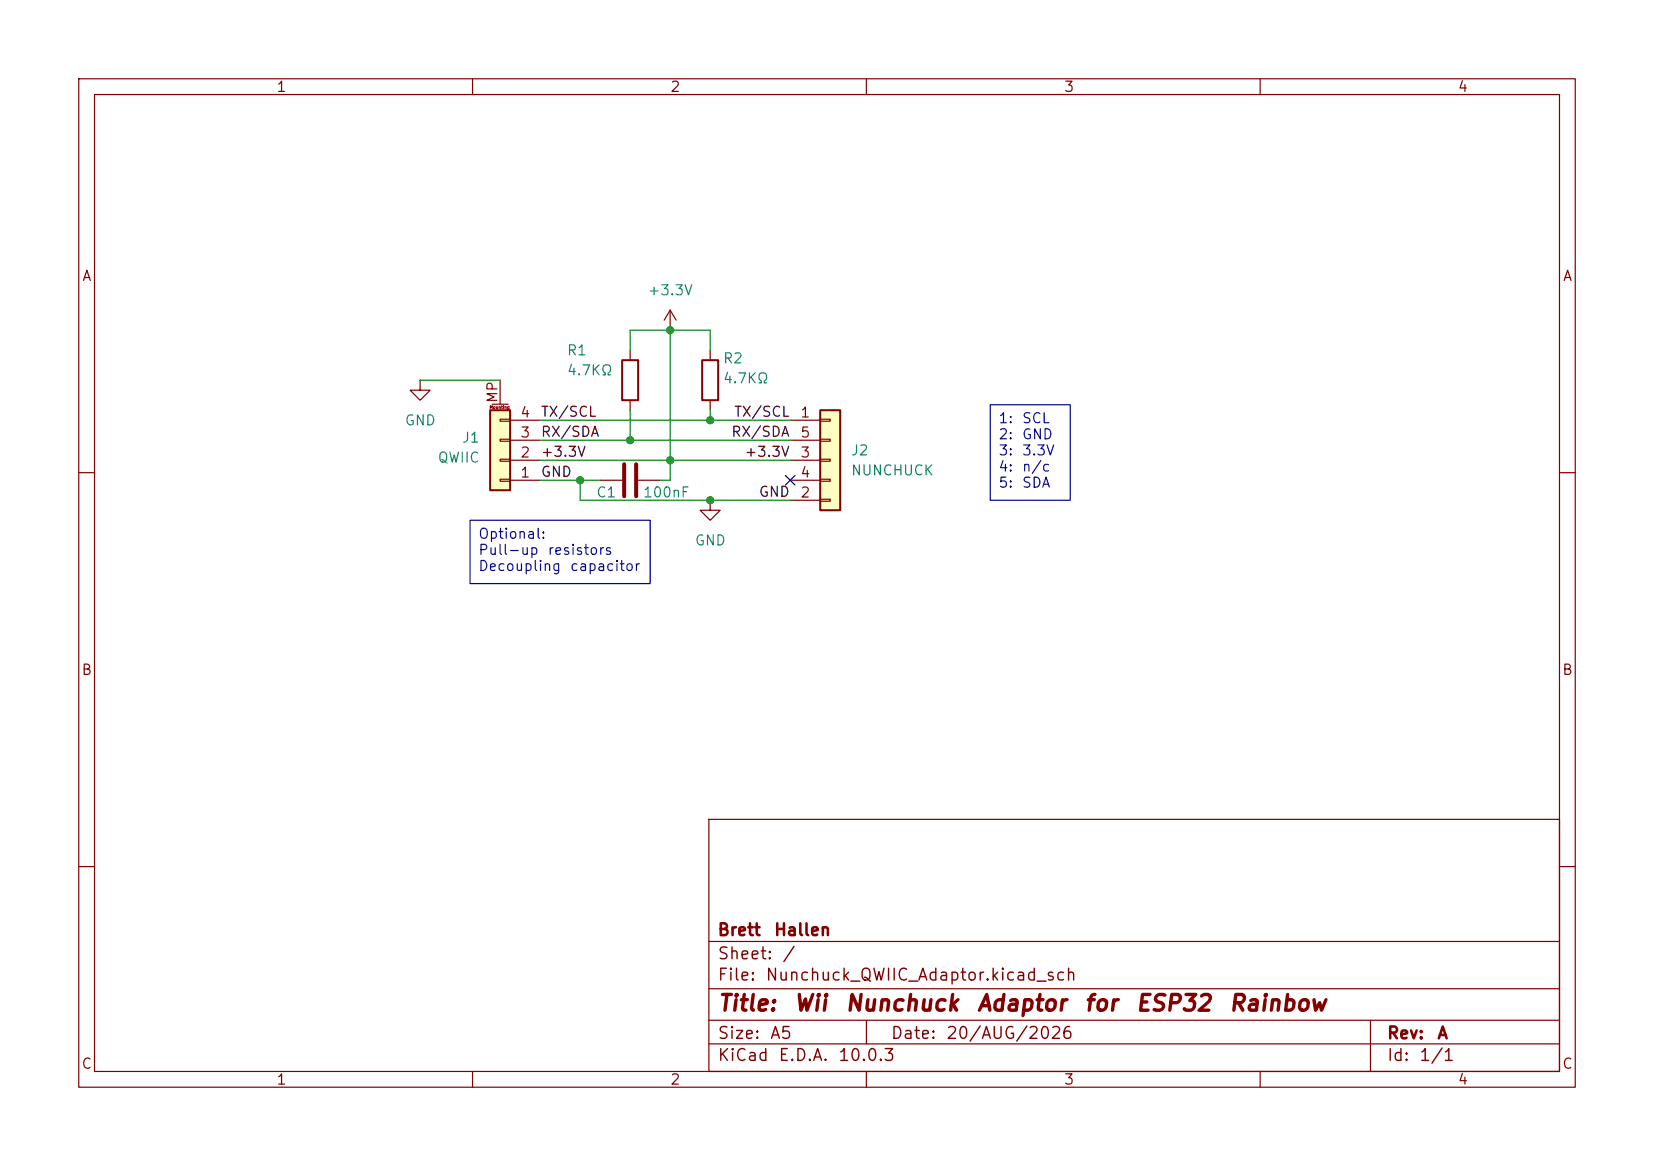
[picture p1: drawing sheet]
(kicad_sch
 (version 20260306)
 (generator "eeschema")
 (generator_version "10.0")
 (paper "A5")
 (title_block
  (title "Wii Nunchuck Adaptor for ESP32 Rainbow")
  (date "20/AUG/2026")
  (rev "A")
  (company "Brett Hallen"))
 (lib_symbols
  (symbol "Connector_Generic:Conn_01x05"
   (pin_names
    (offset 1.016) (hide yes)) (exclude_from_sim no) (in_bom yes) (on_board yes)
   (in_pos_files yes)
   (duplicate_pin_numbers_are_jumpers no)
   (property "Reference" "J2" (at 2.54 1.2701 0) (show_name no) (do_not_autoplace no) (effects (font (size 1.27 1.27)) (justify left)))
   (property "Value" "NUNCHUCK" (at 2.54 -1.2699 0) (show_name no) (do_not_autoplace no) (effects (font (size 1.27 1.27)) (justify left)))
   (property "Footprint" "Clueless_Engineer:Wii_Nunchuck_Edge_Connector" (at 0 0 0) (show_name no) (do_not_autoplace no) (hide yes) (effects (font (size 1.27 1.27))))
   (property "Datasheet" "" (at 0 0 0) (show_name no) (do_not_autoplace no) (hide yes) (effects (font (size 1.27 1.27))))
   (property "Description" "Generic connector, single row, 01x05, script generated (kicad-library-utils/schlib/autogen/connector/)" (at 0 0 0) (show_name no) (do_not_autoplace no) (hide yes) (effects (font (size 1.27 1.27))))
   (symbol "Conn_01x05_1_1"
    (rectangle (start -1.27 6.35) (end 1.27 -6.35) (stroke (width 0.254) (type default)) (fill (type background)))
    (rectangle (start -1.27 5.207) (end 0 4.953) (stroke (width 0.1524) (type default)) (fill (type none)))
    (rectangle (start -1.27 2.667) (end 0 2.413) (stroke (width 0.1524) (type default)) (fill (type none)))
    (rectangle (start -1.27 0.127) (end 0 -0.127) (stroke (width 0.1524) (type default)) (fill (type none)))
    (rectangle (start -1.27 -2.413) (end 0 -2.667) (stroke (width 0.1524) (type default)) (fill (type none)))
    (rectangle (start -1.27 -4.953) (end 0 -5.207) (stroke (width 0.1524) (type default)) (fill (type none)))
    (pin passive line (at -5.08 5.08 0) (length 3.81) (name "Pin_1" (effects (font (size 1.27 1.27)))) (number "1" (effects (font (size 1.27 1.27)))))
    (pin passive line (at -5.08 -5.08 0) (length 3.81) (name "Pin_2" (effects (font (size 1.27 1.27)))) (number "2" (effects (font (size 1.27 1.27)))))
    (pin passive line (at -5.08 0 0) (length 3.81) (name "Pin_3" (effects (font (size 1.27 1.27)))) (number "3" (effects (font (size 1.27 1.27)))))
    (pin passive line (at -5.08 -2.54 0) (length 3.81) (name "Pin_4" (effects (font (size 1.27 1.27)))) (number "4" (effects (font (size 1.27 1.27)))))
    (pin passive line (at -5.08 2.54 0) (length 3.81) (name "Pin_5" (effects (font (size 1.27 1.27)))) (number "5" (effects (font (size 1.27 1.27))))))
   (embedded_fonts no))
  (symbol "Connector_Generic_MountingPin:Conn_01x04_MountingPin"
   (pin_names
    (offset 1.016) (hide yes)) (exclude_from_sim no) (in_bom yes) (on_board yes)
   (in_pos_files yes)
   (duplicate_pin_numbers_are_jumpers no)
   (property "Reference" "J" (at 0 5.08 0) (show_name no) (do_not_autoplace no) (effects (font (size 1.27 1.27))))
   (property "Value" "Conn_01x04_MountingPin" (at 1.27 -7.62 0) (show_name no) (do_not_autoplace no) (effects (font (size 1.27 1.27)) (justify left)))
   (property "Footprint" "" (at 0 0 0) (show_name no) (do_not_autoplace no) (hide yes) (effects (font (size 1.27 1.27))))
   (property "Datasheet" "" (at 0 0 0) (show_name no) (do_not_autoplace no) (hide yes) (effects (font (size 1.27 1.27))))
   (property "Description" "Generic connectable mounting pin connector, single row, 01x04, script generated (kicad-library-utils/schlib/autogen/connector/)" (at 0 0 0) (show_name no) (do_not_autoplace no) (hide yes) (effects (font (size 1.27 1.27))))
   (symbol "Conn_01x04_MountingPin_1_1"
    (rectangle (start -1.27 3.81) (end 1.27 -6.35) (stroke (width 0.254) (type default)) (fill (type background)))
    (rectangle (start -1.27 2.667) (end 0 2.413) (stroke (width 0.1524) (type default)) (fill (type none)))
    (rectangle (start -1.27 0.127) (end 0 -0.127) (stroke (width 0.1524) (type default)) (fill (type none)))
    (rectangle (start -1.27 -2.413) (end 0 -2.667) (stroke (width 0.1524) (type default)) (fill (type none)))
    (rectangle (start -1.27 -4.953) (end 0 -5.207) (stroke (width 0.1524) (type default)) (fill (type none)))
    (polyline (pts (xy -1.016 -7.112) (xy 1.016 -7.112)) (stroke (width 0.1524) (type default)) (fill (type none)))
    (text "Mounting" (at 0 -6.731 0) (effects (font (size 0.381 0.381))))
    (pin passive line (at -5.08 2.54 0) (length 3.81) (name "Pin_1" (effects (font (size 1.27 1.27)))) (number "1" (effects (font (size 1.27 1.27)))))
    (pin passive line (at -5.08 0 0) (length 3.81) (name "Pin_2" (effects (font (size 1.27 1.27)))) (number "2" (effects (font (size 1.27 1.27)))))
    (pin passive line (at -5.08 -2.54 0) (length 3.81) (name "Pin_3" (effects (font (size 1.27 1.27)))) (number "3" (effects (font (size 1.27 1.27)))))
    (pin passive line (at -5.08 -5.08 0) (length 3.81) (name "Pin_4" (effects (font (size 1.27 1.27)))) (number "4" (effects (font (size 1.27 1.27)))))
    (pin passive line (at 0 -10.16 90) (length 3.048) (name "MountPin" (effects (font (size 1.27 1.27)))) (number "MP" (effects (font (size 1.27 1.27))))))
   (embedded_fonts no))
  (symbol "Device:C"
   (pin_numbers (hide yes))
   (pin_names
    (offset 0.254)) (exclude_from_sim no) (in_bom yes) (on_board yes)
   (in_pos_files yes)
   (duplicate_pin_numbers_are_jumpers no)
   (property "Reference" "C" (at 0.635 2.54 0) (show_name no) (do_not_autoplace no) (effects (font (size 1.27 1.27)) (justify left)))
   (property "Value" "C" (at 0.635 -2.54 0) (show_name no) (do_not_autoplace no) (effects (font (size 1.27 1.27)) (justify left)))
   (property "Footprint" "" (at 0.9652 -3.81 0) (show_name no) (do_not_autoplace no) (hide yes) (effects (font (size 1.27 1.27))))
   (property "Datasheet" "" (at 0 0 0) (show_name no) (do_not_autoplace no) (hide yes) (effects (font (size 1.27 1.27))))
   (property "Description" "Unpolarized capacitor" (at 0 0 0) (show_name no) (do_not_autoplace no) (hide yes) (effects (font (size 1.27 1.27))))
   (symbol "C_0_1"
    (polyline (pts (xy -2.032 0.762) (xy 2.032 0.762)) (stroke (width 0.508) (type default)) (fill (type none)))
    (polyline (pts (xy -2.032 -0.762) (xy 2.032 -0.762)) (stroke (width 0.508) (type default)) (fill (type none))))
   (symbol "C_1_1"
    (pin passive line (at 0 3.81 270) (length 2.794) (name "" (effects (font (size 1.27 1.27)))) (number "1" (effects (font (size 1.27 1.27)))))
    (pin passive line (at 0 -3.81 90) (length 2.794) (name "" (effects (font (size 1.27 1.27)))) (number "2" (effects (font (size 1.27 1.27))))))
   (embedded_fonts no))
  (symbol "Device:R"
   (pin_numbers (hide yes))
   (pin_names
    (offset 0)) (exclude_from_sim no) (in_bom yes) (on_board yes)
   (in_pos_files yes)
   (duplicate_pin_numbers_are_jumpers no)
   (property "Reference" "R" (at 2.032 0 90) (show_name no) (do_not_autoplace no) (effects (font (size 1.27 1.27))))
   (property "Value" "R" (at 0 0 90) (show_name no) (do_not_autoplace no) (effects (font (size 1.27 1.27))))
   (property "Footprint" "" (at -1.778 0 90) (show_name no) (do_not_autoplace no) (hide yes) (effects (font (size 1.27 1.27))))
   (property "Datasheet" "" (at 0 0 0) (show_name no) (do_not_autoplace no) (hide yes) (effects (font (size 1.27 1.27))))
   (property "Description" "Resistor" (at 0 0 0) (show_name no) (do_not_autoplace no) (hide yes) (effects (font (size 1.27 1.27))))
   (symbol "R_0_1"
    (rectangle (start -1.016 -2.54) (end 1.016 2.54) (stroke (width 0.254) (type default)) (fill (type none))))
   (symbol "R_1_1"
    (pin passive line (at 0 3.81 270) (length 1.27) (name "" (effects (font (size 1.27 1.27)))) (number "1" (effects (font (size 1.27 1.27)))))
    (pin passive line (at 0 -3.81 90) (length 1.27) (name "" (effects (font (size 1.27 1.27)))) (number "2" (effects (font (size 1.27 1.27))))))
   (embedded_fonts no))
  (symbol "power:+3.3V"
   (power global)
   (pin_numbers (hide yes))
   (pin_names
    (offset 0) (hide yes)) (exclude_from_sim no) (in_bom yes) (on_board yes)
   (in_pos_files yes)
   (duplicate_pin_numbers_are_jumpers no)
   (property "Reference" "#PWR" (at 0 -3.81 0) (show_name no) (do_not_autoplace no) (hide yes) (effects (font (size 1.27 1.27))))
   (property "Value" "+3.3V" (at 0 3.556 0) (show_name no) (do_not_autoplace no) (effects (font (size 1.27 1.27))))
   (property "Footprint" "" (at 0 0 0) (show_name no) (do_not_autoplace no) (hide yes) (effects (font (size 1.27 1.27))))
   (property "Datasheet" "" (at 0 0 0) (show_name no) (do_not_autoplace no) (hide yes) (effects (font (size 1.27 1.27))))
   (property "Description" "Power symbol creates a global label with name \"+3.3V\"" (at 0 0 0) (show_name no) (do_not_autoplace no) (hide yes) (effects (font (size 1.27 1.27))))
   (symbol "+3.3V_0_1"
    (polyline (pts (xy -0.762 1.27) (xy 0 2.54)) (stroke (width 0) (type default)) (fill (type none)))
    (polyline (pts (xy 0 2.54) (xy 0.762 1.27)) (stroke (width 0) (type default)) (fill (type none)))
    (polyline (pts (xy 0 0) (xy 0 2.54)) (stroke (width 0) (type default)) (fill (type none))))
   (symbol "+3.3V_1_1"
    (pin power_in line (at 0 0 90) (length 0) (name "" (effects (font (size 1.27 1.27)))) (number "1" (effects (font (size 1.27 1.27))))))
   (embedded_fonts no))
  (symbol "power:GND"
   (power global)
   (pin_numbers (hide yes))
   (pin_names
    (offset 0) (hide yes)) (exclude_from_sim no) (in_bom yes) (on_board yes)
   (in_pos_files yes)
   (duplicate_pin_numbers_are_jumpers no)
   (property "Reference" "#PWR" (at 0 -6.35 0) (show_name no) (do_not_autoplace no) (hide yes) (effects (font (size 1.27 1.27))))
   (property "Value" "GND" (at 0 -3.81 0) (show_name no) (do_not_autoplace no) (effects (font (size 1.27 1.27))))
   (property "Footprint" "" (at 0 0 0) (show_name no) (do_not_autoplace no) (hide yes) (effects (font (size 1.27 1.27))))
   (property "Datasheet" "" (at 0 0 0) (show_name no) (do_not_autoplace no) (hide yes) (effects (font (size 1.27 1.27))))
   (property "Description" "Power symbol creates a global label with name \"GND\" , ground" (at 0 0 0) (show_name no) (do_not_autoplace no) (hide yes) (effects (font (size 1.27 1.27))))
   (symbol "GND_0_1"
    (polyline (pts (xy 0 0) (xy 0 -1.27) (xy 1.27 -1.27) (xy 0 -2.54) (xy -1.27 -1.27) (xy 0 -1.27)) (stroke (width 0) (type default)) (fill (type none))))
   (symbol "GND_1_1"
    (pin power_in line (at 0 0 270) (length 0) (name "" (effects (font (size 1.27 1.27)))) (number "1" (effects (font (size 1.27 1.27))))))
   (embedded_fonts no)))
 (text_box "Optional:\nPull-up resistors\nDecoupling capacitor"
  (exclude_from_sim no)
  (at 59.69 66.04 0)
  (size 22.86 8.0376)
  (margins 0.9525 0.9525 0.9525 0.9525)
  (stroke (width 0) (type solid))
  (fill (type none))
  (effects (font (size 1.27 1.27)) (justify left top)))
 (text_box "1: SCL\n2: GND\n3: 3.3V\n4: n/c\n5: SDA"
  (exclude_from_sim no)
  (at 125.73 51.3732 0)
  (size 10.16 12.1268)
  (margins 0.9525 0.9525 0.9525 0.9525)
  (stroke (width 0) (type solid))
  (fill (type none))
  (effects (font (size 1.27 1.27)) (justify left top)))
 (junction
  (at 90.17 53.34)
  (diameter 0)
  (color 0 0 0 0))
 (junction
  (at 85.09 58.42)
  (diameter 0)
  (color 0 0 0 0))
 (junction
  (at 90.17 63.5)
  (diameter 0)
  (color 0 0 0 0))
 (junction
  (at 73.66 60.96)
  (diameter 0)
  (color 0 0 0 0))
 (junction
  (at 80.01 55.88)
  (diameter 0)
  (color 0 0 0 0))
 (junction
  (at 85.09 41.91)
  (diameter 0)
  (color 0 0 0 0))
 (no_connect
  (at 100.33 60.96))
 (wire
  (pts (xy 73.66 63.5) (xy 90.17 63.5))
  (stroke (width 0) (type default)))
 (wire
  (pts (xy 80.01 55.88) (xy 100.33 55.88))
  (stroke (width 0) (type default)))
 (wire
  (pts (xy 83.82 60.96) (xy 85.09 60.96))
  (stroke (width 0) (type default)))
 (wire
  (pts (xy 80.01 41.91) (xy 85.09 41.91))
  (stroke (width 0) (type default)))
 (wire
  (pts (xy 80.01 44.45) (xy 80.01 41.91))
  (stroke (width 0) (type default)))
 (wire
  (pts (xy 85.09 41.91) (xy 85.09 58.42))
  (stroke (width 0) (type default)))
 (wire
  (pts (xy 90.17 53.34) (xy 100.33 53.34))
  (stroke (width 0) (type default)))
 (wire
  (pts (xy 85.09 58.42) (xy 100.33 58.42))
  (stroke (width 0) (type default)))
 (wire
  (pts (xy 73.66 63.5) (xy 73.66 60.96))
  (stroke (width 0) (type default)))
 (wire
  (pts (xy 68.58 58.42) (xy 85.09 58.42))
  (stroke (width 0) (type default)))
 (wire
  (pts (xy 80.01 52.07) (xy 80.01 55.88))
  (stroke (width 0) (type default)))
 (wire
  (pts (xy 76.2 60.96) (xy 73.66 60.96))
  (stroke (width 0) (type default)))
 (wire
  (pts (xy 85.09 60.96) (xy 85.09 58.42))
  (stroke (width 0) (type default)))
 (wire
  (pts (xy 90.17 52.07) (xy 90.17 53.34))
  (stroke (width 0) (type default)))
 (wire
  (pts (xy 90.17 44.45) (xy 90.17 41.91))
  (stroke (width 0) (type default)))
 (wire
  (pts (xy 68.58 55.88) (xy 80.01 55.88))
  (stroke (width 0) (type default)))
 (wire
  (pts (xy 68.58 60.96) (xy 73.66 60.96))
  (stroke (width 0) (type default)))
 (wire
  (pts (xy 85.09 41.91) (xy 90.17 41.91))
  (stroke (width 0) (type default)))
 (wire
  (pts (xy 90.17 63.5) (xy 100.33 63.5))
  (stroke (width 0) (type default)))
 (wire
  (pts (xy 68.58 53.34) (xy 90.17 53.34))
  (stroke (width 0) (type default)))
 (wire
  (pts (xy 53.34 48.26) (xy 63.5 48.26))
  (stroke (width 0) (type default)))
 (label "TX{slash}SCL"
  (at 68.58 53.34 0)
  (effects (font (size 1.27 1.27)) (justify left bottom)))
 (label "GND"
  (at 68.58 60.96 0)
  (effects (font (size 1.27 1.27)) (justify left bottom)))
 (label "RX{slash}SDA"
  (at 68.58 55.88 0)
  (effects (font (size 1.27 1.27)) (justify left bottom)))
 (label "+3.3V"
  (at 68.58 58.42 0)
  (effects (font (size 1.27 1.27)) (justify left bottom)))
 (label "+3.3V"
  (at 100.33 58.42 180)
  (effects (font (size 1.27 1.27)) (justify right bottom)))
 (label "RX{slash}SDA"
  (at 100.33 55.88 180)
  (effects (font (size 1.27 1.27)) (justify right bottom)))
 (label "TX{slash}SCL"
  (at 100.33 53.34 180)
  (effects (font (size 1.27 1.27)) (justify right bottom)))
 (label "GND"
  (at 100.33 63.5 180)
  (effects (font (size 1.27 1.27)) (justify right bottom)))
 (symbol
  (lib_id "Connector_Generic_MountingPin:Conn_01x04_MountingPin")
  (at 63.5 58.42 180)
  (unit 1)
  (body_style 1)
  (exclude_from_sim no)
  (in_bom yes)
  (on_board yes)
  (in_pos_files yes)
  (dnp no)
  (fields_autoplaced yes)
  (property "Reference" "J1" (at 60.96 55.5243 0) (show_name no) (do_not_autoplace no) (effects (font (size 1.27 1.27)) (justify left)))
  (property "Value" "QWIIC" (at 60.96 58.0643 0) (show_name no) (do_not_autoplace no) (effects (font (size 1.27 1.27)) (justify left)))
  (property "Footprint" "Connector_JST:JST_SH_SM04B-SRSS-TB_1x04-1MP_P1.00mm_Horizontal" (at 63.5 58.42 0) (hide yes) (show_name no) (do_not_autoplace no) (effects (font (size 1.27 1.27))))
  (property "Datasheet" "" (at 63.5 58.42 0) (hide yes) (show_name no) (do_not_autoplace no) (effects (font (size 1.27 1.27))))
  (property "Description" "Generic connectable mounting pin connector, single row, 01x04, script generated (kicad-library-utils/schlib/autogen/connector/)" (at 63.5 58.42 0) (hide yes) (show_name no) (do_not_autoplace no) (effects (font (size 1.27 1.27))))
  (pin "3")
  (pin "4")
  (pin "MP")
  (pin "1")
  (pin "2"))
 (symbol
  (lib_id "power:GND")
  (at 90.17 63.5 0)
  (unit 1)
  (body_style 1)
  (exclude_from_sim no)
  (in_bom yes)
  (on_board yes)
  (in_pos_files yes)
  (dnp no)
  (fields_autoplaced yes)
  (property "Reference" "#PWR02" (at 90.17 69.85 0) (hide yes) (show_name no) (do_not_autoplace no) (effects (font (size 1.27 1.27))))
  (property "Value" "GND" (at 90.17 68.58 0) (show_name no) (do_not_autoplace no) (effects (font (size 1.27 1.27))))
  (property "Footprint" "" (at 90.17 63.5 0) (hide yes) (show_name no) (do_not_autoplace no) (effects (font (size 1.27 1.27))))
  (property "Datasheet" "" (at 90.17 63.5 0) (hide yes) (show_name no) (do_not_autoplace no) (effects (font (size 1.27 1.27))))
  (property "Description" "Power symbol creates a global label with name \"GND\" , ground" (at 90.17 63.5 0) (hide yes) (show_name no) (do_not_autoplace no) (effects (font (size 1.27 1.27))))
  (pin "1"))
 (symbol
  (lib_id "Connector_Generic:Conn_01x05")
  (at 105.41 58.42 0)
  (unit 1)
  (body_style 1)
  (exclude_from_sim no)
  (in_bom yes)
  (on_board yes)
  (in_pos_files yes)
  (dnp no)
  (fields_autoplaced yes)
  (property "Reference" "J2" (at 107.95 57.1499 0) (show_name no) (do_not_autoplace no) (effects (font (size 1.27 1.27)) (justify left)))
  (property "Value" "NUNCHUCK" (at 107.95 59.6899 0) (show_name no) (do_not_autoplace no) (effects (font (size 1.27 1.27)) (justify left)))
  (property "Footprint" "Clueless_Engineer:Wii_Nunchuck_Edge_Connector" (at 105.41 58.42 0) (hide yes) (show_name no) (do_not_autoplace no) (effects (font (size 1.27 1.27))))
  (property "Datasheet" "" (at 105.41 58.42 0) (hide yes) (show_name no) (do_not_autoplace no) (effects (font (size 1.27 1.27))))
  (property "Description" "Generic connector, single row, 01x05, script generated (kicad-library-utils/schlib/autogen/connector/)" (at 105.41 58.42 0) (hide yes) (show_name no) (do_not_autoplace no) (effects (font (size 1.27 1.27))))
  (pin "5")
  (pin "2")
  (pin "1")
  (pin "3")
  (pin "4"))
 (symbol
  (lib_id "Device:R")
  (at 90.17 48.26 0)
  (unit 1)
  (body_style 1)
  (exclude_from_sim no)
  (in_bom yes)
  (on_board yes)
  (in_pos_files yes)
  (dnp no)
  (property "Reference" "R2" (at 91.694 45.466 0) (show_name no) (do_not_autoplace no) (effects (font (size 1.27 1.27)) (justify left)))
  (property "Value" "4.7KΩ" (at 91.694 48.006 0) (show_name no) (do_not_autoplace no) (effects (font (size 1.27 1.27)) (justify left)))
  (property "Footprint" "Resistor_SMD:R_0805_2012Metric_Pad1.20x1.40mm_HandSolder" (at 88.392 48.26 90) (hide yes) (show_name no) (do_not_autoplace no) (effects (font (size 1.27 1.27))))
  (property "Datasheet" "" (at 90.17 48.26 0) (hide yes) (show_name no) (do_not_autoplace no) (effects (font (size 1.27 1.27))))
  (property "Description" "Resistor" (at 90.17 48.26 0) (hide yes) (show_name no) (do_not_autoplace no) (effects (font (size 1.27 1.27))))
  (pin "2")
  (pin "1"))
 (symbol
  (lib_id "Device:R")
  (at 80.01 48.26 0)
  (unit 1)
  (body_style 1)
  (exclude_from_sim no)
  (in_bom yes)
  (on_board yes)
  (in_pos_files yes)
  (dnp no)
  (property "Reference" "R1" (at 71.882 44.45 0) (show_name no) (do_not_autoplace no) (effects (font (size 1.27 1.27)) (justify left)))
  (property "Value" "4.7KΩ" (at 71.882 46.99 0) (show_name no) (do_not_autoplace no) (effects (font (size 1.27 1.27)) (justify left)))
  (property "Footprint" "Resistor_SMD:R_0805_2012Metric_Pad1.20x1.40mm_HandSolder" (at 78.232 48.26 90) (hide yes) (show_name no) (do_not_autoplace no) (effects (font (size 1.27 1.27))))
  (property "Datasheet" "" (at 80.01 48.26 0) (hide yes) (show_name no) (do_not_autoplace no) (effects (font (size 1.27 1.27))))
  (property "Description" "Resistor" (at 80.01 48.26 0) (hide yes) (show_name no) (do_not_autoplace no) (effects (font (size 1.27 1.27))))
  (pin "2")
  (pin "1"))
 (symbol
  (lib_id "power:GND")
  (at 53.34 48.26 0)
  (unit 1)
  (body_style 1)
  (exclude_from_sim no)
  (in_bom yes)
  (on_board yes)
  (in_pos_files yes)
  (dnp no)
  (fields_autoplaced yes)
  (property "Reference" "#PWR01" (at 53.34 54.61 0) (hide yes) (show_name no) (do_not_autoplace no) (effects (font (size 1.27 1.27))))
  (property "Value" "GND" (at 53.34 53.34 0) (show_name no) (do_not_autoplace no) (effects (font (size 1.27 1.27))))
  (property "Footprint" "" (at 53.34 48.26 0) (hide yes) (show_name no) (do_not_autoplace no) (effects (font (size 1.27 1.27))))
  (property "Datasheet" "" (at 53.34 48.26 0) (hide yes) (show_name no) (do_not_autoplace no) (effects (font (size 1.27 1.27))))
  (property "Description" "Power symbol creates a global label with name \"GND\" , ground" (at 53.34 48.26 0) (hide yes) (show_name no) (do_not_autoplace no) (effects (font (size 1.27 1.27))))
  (pin "1"))
 (symbol
  (lib_id "power:+3.3V")
  (at 85.09 41.91 0)
  (unit 1)
  (body_style 1)
  (exclude_from_sim no)
  (in_bom yes)
  (on_board yes)
  (in_pos_files yes)
  (dnp no)
  (fields_autoplaced yes)
  (property "Reference" "#PWR03" (at 85.09 45.72 0) (hide yes) (show_name no) (do_not_autoplace no) (effects (font (size 1.27 1.27))))
  (property "Value" "+3.3V" (at 85.09 36.83 0) (show_name no) (do_not_autoplace no) (effects (font (size 1.27 1.27))))
  (property "Footprint" "" (at 85.09 41.91 0) (hide yes) (show_name no) (do_not_autoplace no) (effects (font (size 1.27 1.27))))
  (property "Datasheet" "" (at 85.09 41.91 0) (hide yes) (show_name no) (do_not_autoplace no) (effects (font (size 1.27 1.27))))
  (property "Description" "Power symbol creates a global label with name \"+3.3V\"" (at 85.09 41.91 0) (hide yes) (show_name no) (do_not_autoplace no) (effects (font (size 1.27 1.27))))
  (pin "1"))
 (symbol
  (lib_id "Device:C")
  (at 80.01 60.96 270)
  (unit 1)
  (body_style 1)
  (exclude_from_sim no)
  (in_bom yes)
  (on_board yes)
  (in_pos_files yes)
  (dnp no)
  (property "Reference" "C1" (at 76.962 62.484 90) (show_name no) (do_not_autoplace no) (effects (font (size 1.27 1.27))))
  (property "Value" "100nF" (at 84.582 62.484 90) (show_name no) (do_not_autoplace no) (effects (font (size 1.27 1.27))))
  (property "Footprint" "Capacitor_SMD:C_0805_2012Metric_Pad1.18x1.45mm_HandSolder" (at 76.2 61.9252 0) (hide yes) (show_name no) (do_not_autoplace no) (effects (font (size 1.27 1.27))))
  (property "Datasheet" "" (at 80.01 60.96 0) (hide yes) (show_name no) (do_not_autoplace no) (effects (font (size 1.27 1.27))))
  (property "Description" "Unpolarized capacitor" (at 80.01 60.96 0) (hide yes) (show_name no) (do_not_autoplace no) (effects (font (size 1.27 1.27))))
  (pin "2")
  (pin "1"))
 (sheet_instances
  (path ""
   (page "1")))
 (embedded_fonts no))
